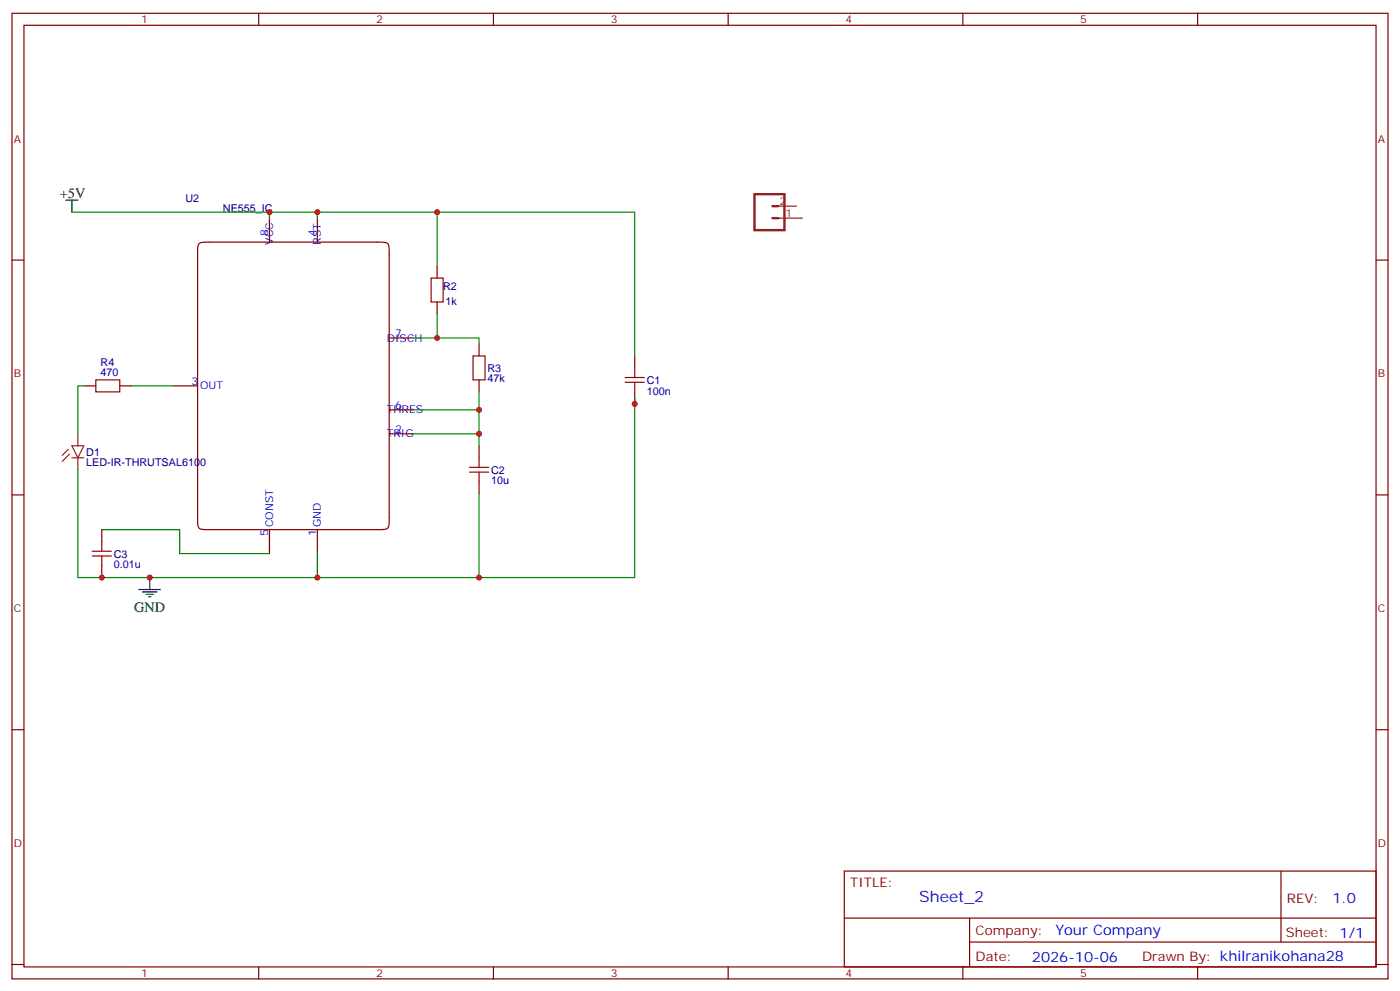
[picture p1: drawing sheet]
<svg xmlns="http://www.w3.org/2000/svg" width="412mm" height="292mm" viewBox="0 0 412 292" stroke-linecap="round" stroke-linejoin="round" font-family="sans-serif">
<g fill="none" stroke="#870000" stroke-width=".35">
<path d="M3.5 3.9h405.4v284.4h-405.4zM7.1 7.4h398.2v277.3h-398.2zM76.2 3.9v3.5M145.3 3.9v3.5M214.5 3.9v3.5M283.6 3.9v3.5M352.8 3.9v3.5M3.5 76.6h3.6M58.6 71.7a4.9 4.9 0 0 1 3.1-.4h49.4a4.9 4.9 0 0 1 3.1 .4 4.9 4.9 0 0 1 .5 3.1v77.6a4.9 4.9 0 0 1-.5 3.1 4.9 4.9 0 0 1-3.1 .5h-49.4a4.9 4.9 0 0 1-3.1-.5 4.9 4.9 0 0 1-.4-3.1v-77.6a4.9 4.9 0 0 1 .4-3.1zM79.4 64.2v7.1M93.5 64.2v7.1M128.8 78.4v3.5"/>
<path d="M405.3 76.6h3.6M114.7 99.5h7M128.8 88.9v3.6M24.7 113.6h3.5M35.3 113.6h3.5M51.2 113.6h7M141.1 101.3v3.5M141.1 111.9v3.5M187 104.8v3.5M187 115.4v3.5M114.7 127.7h7M114.7 120.7h7"/>
<path d="M141.1 131.3v3.5M3.5 145.7h3.6M30 156v3.5M79.4 156v7M93.5 156v7M141.1 141.9v3.5M405.3 145.7h3.6M30 166.5v3.6M3.5 214.9h3.6M405.3 214.9h3.6M248.7 256.5h156.6v28.2h-156.6zM377.3 256.5v20.9"/>
<path d="M248.7 270.4h156.5M285.6 277.4h119.6M285.6 270.4v14.1M3.5 284h3.6M76.2 284.7v3.6M145.3 284.7v3.6M214.5 284.7v3.6M283.6 284.7v3.6M352.8 284.7v3.6M405.3 284h3.6"/>
</g>
<path d="M227.5 60.7h7.1M229.3 64.2h7.1M20.1 132.3l-1.8 1.8M20.5 133.7l-2.2 2.2M21.2 131.3h3.5l-1.8 3.5zM21.2 134.8h3.5M22.9 127.7v3.6M22.9 134.8v3.5" fill="none" stroke="#8c2424" stroke-width=".35"/>
<path d="M222.2 57.2h8.9v10.6h-8.9zM227.5 64.2h1.8M227.5 60.7h1.8" fill="none" stroke="#8c2424" stroke-width=".71"/>
<path d="M19.4 58.9h3.5M21.2 58.9v3.6M40.9 173.6h6.4M42 174.3h4.2M43 175h2.2M43.7 175.7h.7M44.1 170.1v3.5" fill="none" stroke="#000" stroke-width=".35"/>
<g fill="none" stroke="#a10000" stroke-width=".35">
<path d="M127 81.9h3.5v7h-3.5zM28.2 111.9h7.1v3.5h-7.1zM139.3 104.8h3.6v7.1h-3.6zM184.1 111.2h5.7M184.1 112.6h5.7M187 108.3v2.9M187 112.6v2.8M138.3 137.6h5.6M138.3 139h5.6M141.1 134.8v2.8M141.1 139v2.9M30 159.5v2.8"/>
<path d="M27.2 162.3h5.6M27.2 163.7h5.6M30 163.7v2.8"/>
</g>
<g fill="none" stroke="#008700" stroke-width=".35">
<path d="M21.2 62.5h58.2v1.7M79.4 62.5h14.1v1.7M93.5 62.5h93.5v42.3M128.8 62.5v15.9M128.8 92.5v7h-7.1M128.8 99.5h12.3v1.8M24.7 113.6h-1.8v14.1M38.8 113.6h12.4M141.1 115.4v5.3h-19.4M187 117.2v52.9h-164.1v-31.8M141.1 120.7v7h-19.4M141.1 127.7v3.6"/>
<path d="M30 156h22.9v7h26.5M141.1 145.4v24.7M93.5 163v7.1"/>
</g>
<g fill="#c00">
<circle cx="128.8" cy="99.5" r=".88"/>
<circle cx="141.1" cy="120.7" r=".88"/>
<circle cx="141.1" cy="127.7" r=".88"/>
<circle cx="79.4" cy="62.5" r=".88"/>
<circle cx="93.5" cy="62.5" r=".88"/>
<circle cx="128.8" cy="62.5" r=".88"/>
<circle cx="187" cy="118.9" r=".88"/>
<circle cx="141.1" cy="170.1" r=".88"/>
<circle cx="93.5" cy="170.1" r=".88"/>
<circle cx="44.1" cy="170.1" r=".88"/>
<circle cx="30" cy="170.1" r=".88"/>
</g>
<text font-size="4.6" fill="#00f" x="270.8" y="265.5">Sheet_2</text>
<g font-size="4.2">
<text x="17.6" y="58.2">+5V</text>
<text x="39.5" y="180.3">GND</text>
</g>
<g font-size="4.2" fill="#00f">
<text x="392.5" y="265.8">1.0</text>
<text x="310.9" y="275.3">Your Company</text>
<text x="304" y="283.1">2026-10-06</text>
</g>
<g font-size="3.9" fill="#800">
<text x="250.5" y="261.1">TITLE:</text>
<text x="379.1" y="265.8">REV:</text>
<text x="287.4" y="275.3">Company:</text>
<text x="378.7" y="275.9">Sheet: 1/1</text>
<text x="287.4" y="283">Date:</text>
<text x="336.4" y="283.1">Drawn By: khilranikohana28</text>
</g>
<g font-size="3.2" fill="#800">
<text x="41.6" y="6.9">1</text>
<text x="110.8" y="6.9">2</text>
<text x="179.9" y="6.9">3</text>
<text x="249.1" y="6.9">4</text>
<text x="318.2" y="6.9">5</text>
<text x="4.1" y="42">A</text>
<text x="405.9" y="42">A</text>
<text x="4.1" y="111.2">B</text>
<text x="405.9" y="111.2">B</text>
<text x="4.1" y="180.3">C</text>
<text x="405.9" y="180.3">C</text>
<text x="4.1" y="249.4">D</text>
<text x="405.9" y="249.4">D</text>
<text x="41.6" y="287.7">1</text>
<text x="110.8" y="287.7">2</text>
<text x="179.9" y="287.7">3</text>
<text x="249.1" y="287.7">4</text>
<text x="318.2" y="287.7">5</text>
</g>
<g font-size="3.2" fill="#000080">
<text x="54.7" y="59.4">U2</text>
<text x="65.7" y="62.5">NE555_IC</text>
<text x="130.5" y="85.4">R2</text>
<text x="131.2" y="89.7">1k</text>
<text x="29.6" y="107.7">R4</text>
<text x="29.6" y="110.8">470</text>
<text x="143.6" y="112.6">47k</text>
<text x="143.6" y="109.5">R3</text>
<text x="190.5" y="113.1">C1</text>
<text x="190.5" y="116.2">100n</text>
<text x="25.4" y="137.3">LED-IR-THRUTSAL6100</text>
<text x="25.4" y="134.2">D1</text>
<text x="144.6" y="142.6">10u</text>
<text x="144.6" y="139.5">C2</text>
<text x="33.5" y="167.3">0.01u</text>
<text x="33.5" y="164.3">C3</text>
</g>
<g font-size="3.2" fill="#8d2323">
<text x="229.7" y="60.4">2</text>
<text x="231.4" y="63.9">1</text>
</g>
<g font-size="3.2" fill="#00f">
<text x="79" y="69.5" transform="rotate(-90 79 69.5)">8</text>
<text x="93.1" y="69.5" transform="rotate(-90 93.1 69.5)">4</text>
<text x="80.4" y="72" transform="rotate(-90 80.4 72)">VCC</text>
<text x="94.5" y="72" transform="rotate(-90 94.5 72)">RST</text>
<text x="113.9" y="100.6">DISCH</text>
<text x="116.4" y="99.2">7</text>
<text x="56.4" y="113.3">3</text>
<text x="58.9" y="114.7">OUT</text>
<text x="113.9" y="121.7">THRES</text>
<text x="116.4" y="120.3">6</text>
<text x="113.9" y="128.8">TRIG</text>
<text x="116.4" y="127.4">2</text>
<text x="80.4" y="155.3" transform="rotate(-90 80.4 155.3)">CONST</text>
<text x="94.5" y="155.3" transform="rotate(-90 94.5 155.3)">GND</text>
<text x="79" y="157.7" transform="rotate(-90 79 157.7)">5</text>
<text x="93.1" y="157.7" transform="rotate(-90 93.1 157.7)">1</text>
</g>
</svg>
